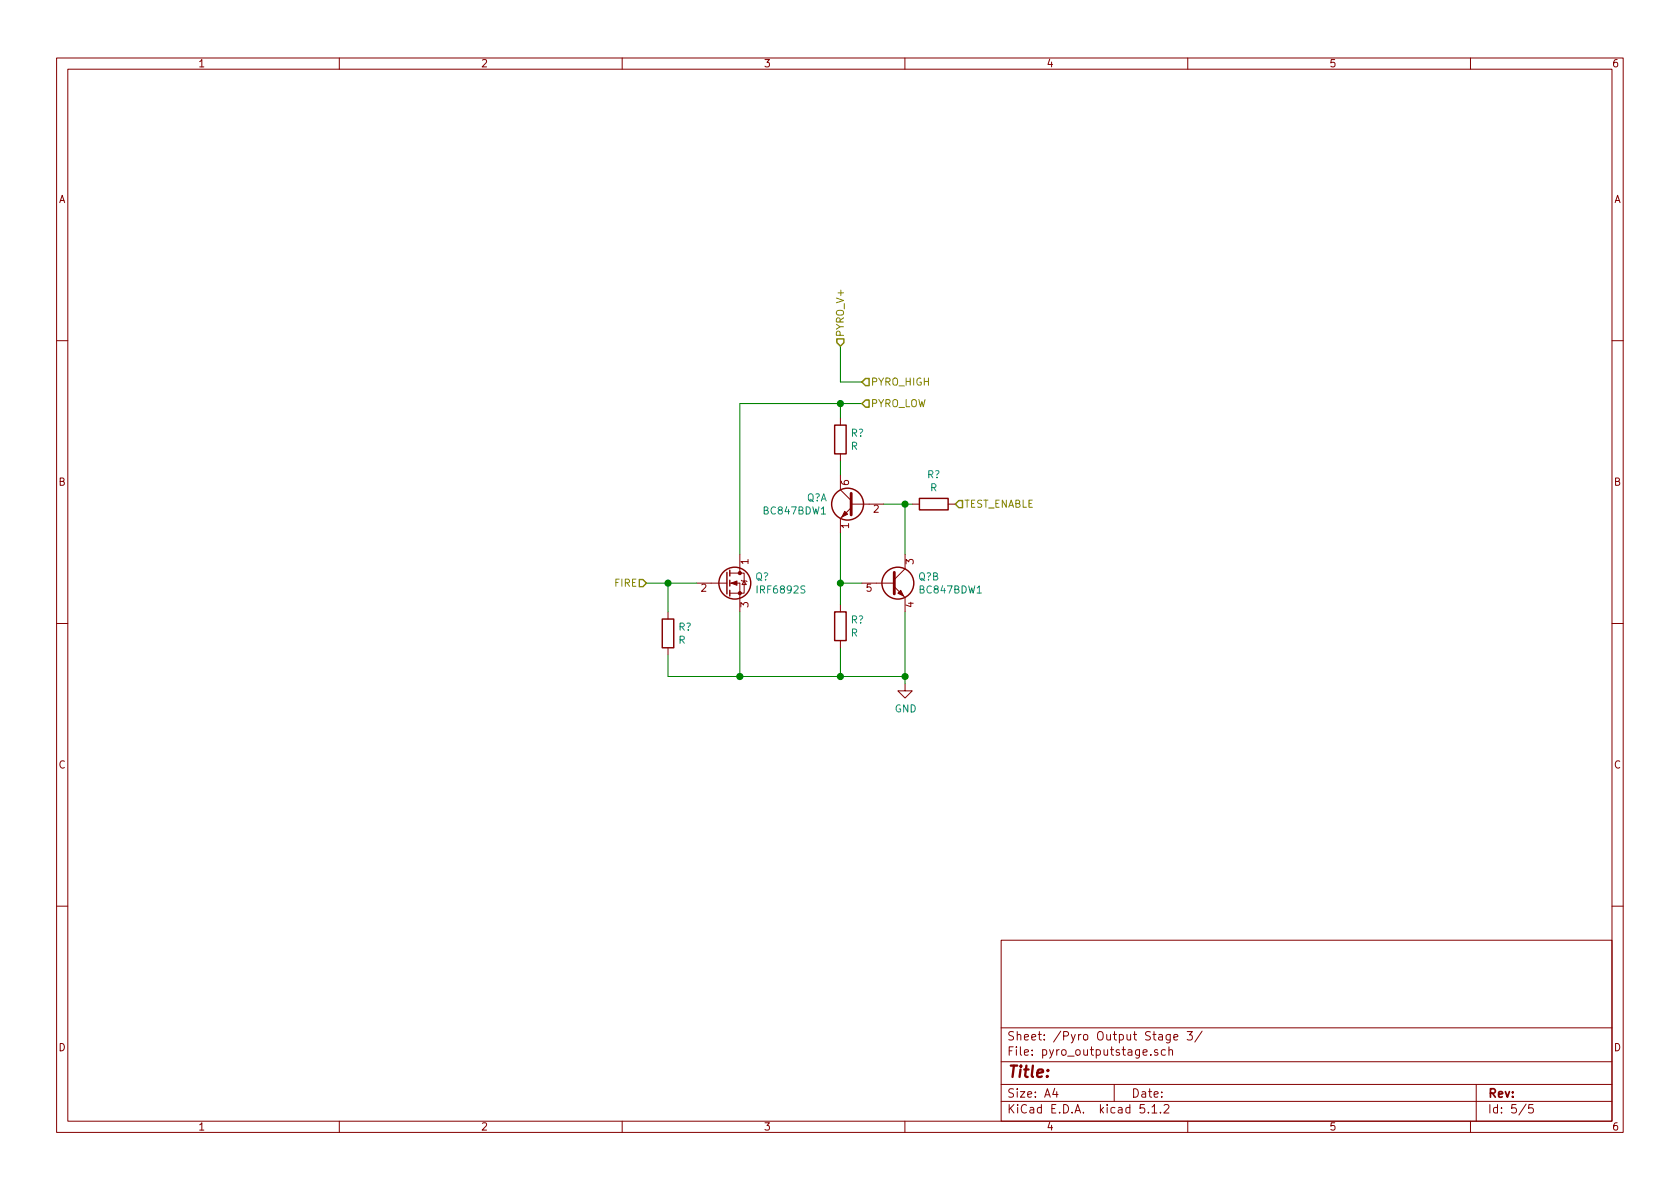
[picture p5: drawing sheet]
<svg xmlns="http://www.w3.org/2000/svg" width="297mm" height="210mm" viewBox="0 0 297 210" stroke-linecap="round" stroke-linejoin="round" font-family="sans-serif">
<g fill="none" stroke="#840000" stroke-width=".18">
<path d="M10 10.3h277v189.9h-277zM12 12.2h273v186.1h-273zM60 10.3v1.9M110 10.3v1.9M160 10.3v1.9M210 10.3v1.9M260 10.3v1.9M10 60.2h2M148.6 73.9v1.3M285 60.2h2M130.8 98v3.3M148.6 80.3v1.2"/>
<path d="M148.6 84.1v2.5l1.9 1.9M150.5 89.8l-1.9 1.9v2.5M150.5 89.1h5.7M160 98v2.6l-1.9 1.9M161.3 89.1h1.3M167.6 89.1h1.3M10 110.3h2M118.1 108.2v1.3M118.1 114.5v1.3M123.2 103.1h5.3M129 103.1h1.8v5.1M129 101.3h1.8"/>
<path d="M130.8 101.3h.8v3.6h-2.6M131.1 102.6l.1 .1h.8l.1 .2M131.6 102.7l.4 .7h-.8zM148.6 106.9v1.3M148.6 113.3v1.2M152.4 103.1h5.7M158.1 103.8l1.9 1.9v2.5M285 110.3h2M160 120.9v1.3h1.3l-1.3 1.2-1.3-1.2h1.3M10 160.2h2M177 166.3h108v32h-108zM285 160.2h2"/>
<path d="M60 198.3v1.9M110 198.3v1.9M160 198.3v1.9M177 194.8h108M177 191.8h108M177 187.8h108M177 181.8h108M186.5 192.5l-.4 1h1M186.8 193v1M197 191.8v3M202.3 195.3h-.7l-.1 .7 .3-.1 .5 .1 .1 .2-.1 .5-.2 .1-.6-.1M203 196.7v.1"/>
<path d="M203.5 186.5v.1M203.7 195.8l.4-.5v1.5M203.7 196.8h.8M204.7 185.7l-.4-.1-.2 .2 .1 .2 .5 .2v.3h-.6M204.9 183h.6v.9M205.2 196.7v.1M205.5 183.3l-.4 .1-.3 .2 .3 .3 .4-.1M205.8 195.5l.2-.2h.4l.3 .5-.9 1h.9M206 185.7l-.4-.1-.3 .3 .2 .6h.5M206.7 185.7l.2-.1 .4 .1v.9M206.7 185.1v1.5M206.9 182.9v1.2l-.3 .3-.4-.1"/>
<path d="M206.9 183l-.4-.1-.3 .3v.6l.3 .1 .4-.1M207.5 183.4l.8-.1-.1-.3-.5-.1-.2 .2 .1 .7h.6M209.9 182.4h.9l-.5 .6 .4 .1v.7l-.2 .1-.6-.1M210 198.3v1.9M212.5 182.3l-1.2 2M260 198.3v1.9M261 191.8v6.5M269.8 195.2l-1.2 2M271 195.3h-.7v.7l.2-.1 .5 .1 .1 .2-.1 .5-.2 .1-.5-.1"/>
</g>
<g fill="none" stroke="#840000" stroke-width=".25">
<path d="M147.6 75.2h2v5.1h-2zM162.6 88.1h5v2.1h-5zM117.1 109.5h2v5h-2zM128.5 101.2v3.8M129 100.8v1M129 102.6v1M129 104.4v1M147.6 108.2h2v5.1h-2z"/>
<circle cx="149.9" cy="89.1" r="2.82"/>
<circle cx="129.9" cy="103.1" r="2.82"/>
<circle cx="158.7" cy="103.1" r="2.82"/>
</g>
<g fill="#840000" stroke="#840000" stroke-width=".18">
<path d="M129.3 103.1l1-.4v.8z"/>
<path d="M149.4 90.4l.5 .5-1.1 .5z"/>
<path d="M158.7 104.9l.6-.5 .5 1z"/>
<circle cx="130.8" cy="104.9" r=".28"/>
<circle cx="130.8" cy="101.3" r=".28"/>
</g>
<g fill="none" stroke="#008400" stroke-width=".18">
<path d="M148.6 61.2v6.4h3.8M148.6 71.4v2.5M152.4 71.4h-21.6v26.6M148.6 81.5v2.6M148.6 94.2v12.7M156.2 89.1h5.1M160 89.1v8.9M114.3 103.1h8.9M118.1 115.8v3.8h41.9M118.1 103.1v5.1M130.8 108.2v11.4M148.6 103.1h3.8"/>
<path d="M148.6 114.5v5.1M160 108.2v12.7"/>
</g>
<g fill="#008400" stroke="#008400" stroke-width=".25">
<circle cx="148.6" cy="103.1" r=".51"/>
<circle cx="160" cy="119.6" r=".51"/>
<circle cx="160" cy="89.1" r=".51"/>
<circle cx="148.6" cy="71.4" r=".51"/>
<circle cx="148.6" cy="119.6" r=".51"/>
<circle cx="130.8" cy="119.6" r=".51"/>
<circle cx="118.1" cy="103.1" r=".51"/>
</g>
<path d="M150.5 87.2v3.9M158.1 101.2v3.8" fill="none" stroke="#840000" stroke-width=".51"/>
<path d="M145.2 90.9h.7M172.8 104.9h.7" fill="none" stroke="#008484" stroke-width=".18"/>
<path d="M148 59.9h1.2v.7l-.6 .6-.6-.6zM153 70.7h.7v1.3h-.7l-.6-.6zM153 66.9h.7v1.3h-.7l-.6-.6zM169.5 88.5h.7v1.3h-.7l-.6-.7zM113 102.5h.7l.6 .6-.6 .7h-.7z" fill="none" stroke="#848400" stroke-width=".25"/>
<text font-size="2.8" fill="#840000" x="178" y="190.5">Title:</text>
<g font-size="2.1" fill="#840000">
<text x="178" y="184">Sheet: /Pyro Output Stage 3/</text>
<text x="178" y="186.7">File: pyro_outputstage.sch</text>
<text x="178" y="196.9">KiCad E.D.A. kicad 5.1.2</text>
<text x="178" y="194.1">Size: A4</text>
<text x="200" y="194.1">Date:</text>
<text x="263" y="194.1">Rev:</text>
<text x="263" y="196.9">Id: 5/5</text>
</g>
<g font-size="1.8" fill="#840000">
<text x="35" y="11.9">1</text>
<text x="85" y="11.9">2</text>
<text x="135" y="11.9">3</text>
<text x="185" y="11.9">4</text>
<text x="235" y="11.9">5</text>
<text x="285" y="11.9">6</text>
<text x="10.4" y="35.9">A</text>
<text x="285.4" y="35.9">A</text>
<text x="10.4" y="85.9">B</text>
<text x="150.1" y="85.8" transform="rotate(-90 150.1 85.8)">6</text>
<text x="285.4" y="85.9">B</text>
<text x="150.1" y="93.4" transform="rotate(-90 150.1 93.4)">1</text>
<text x="154.5" y="90.7">2</text>
<text x="132.3" y="99.8" transform="rotate(-90 132.3 99.8)">1</text>
<text x="161.5" y="99.8" transform="rotate(-90 161.5 99.8)">3</text>
<text x="124" y="104.6">2</text>
<text x="132.3" y="107.4" transform="rotate(-90 132.3 107.4)">3</text>
<text x="153.2" y="104.6">5</text>
<text x="161.5" y="107.4" transform="rotate(-90 161.5 107.4)">4</text>
<text x="10.4" y="135.9">C</text>
<text x="285.4" y="135.9">C</text>
<text x="10.4" y="185.9">D</text>
<text x="285.4" y="185.9">D</text>
<text x="35" y="199.9">1</text>
<text x="85" y="199.9">2</text>
<text x="135" y="199.9">3</text>
<text x="185" y="199.9">4</text>
<text x="235" y="199.9">5</text>
<text x="285" y="199.9">6</text>
</g>
<g font-size="1.8" fill="#848400">
<text x="149.2" y="59.7" transform="rotate(-90 149.2 59.7)">PYRO_V+</text>
<text x="153.9" y="68.2">PYRO_HIGH</text>
<text x="153.9" y="72">PYRO_LOW</text>
<text x="170.4" y="89.8">TEST_ENABLE</text>
<text x="108.7" y="103.8">FIRE</text>
</g>
<g font-size="1.8" fill="#008484">
<text x="150.4" y="77.2">R?</text>
<text x="150.4" y="79.5">R</text>
<text x="142.6" y="88.7">Q?A</text>
<text x="163.9" y="84.6">R?</text>
<text x="164.5" y="86.9">R</text>
<text x="135.2" y="91">BC847BDW1</text>
<text x="133.6" y="102.6">Q?</text>
<text x="134.1" y="104.9">IRF6892S</text>
<text x="162.4" y="102.6">Q?B</text>
<text x="162.7" y="104.9">BC847BDW1</text>
<text x="120" y="111.5">R?</text>
<text x="120" y="113.8">R</text>
<text x="150.4" y="110.3">R?</text>
<text x="150.4" y="112.6">R</text>
<text x="158.2" y="126">GND</text>
</g>
</svg>
